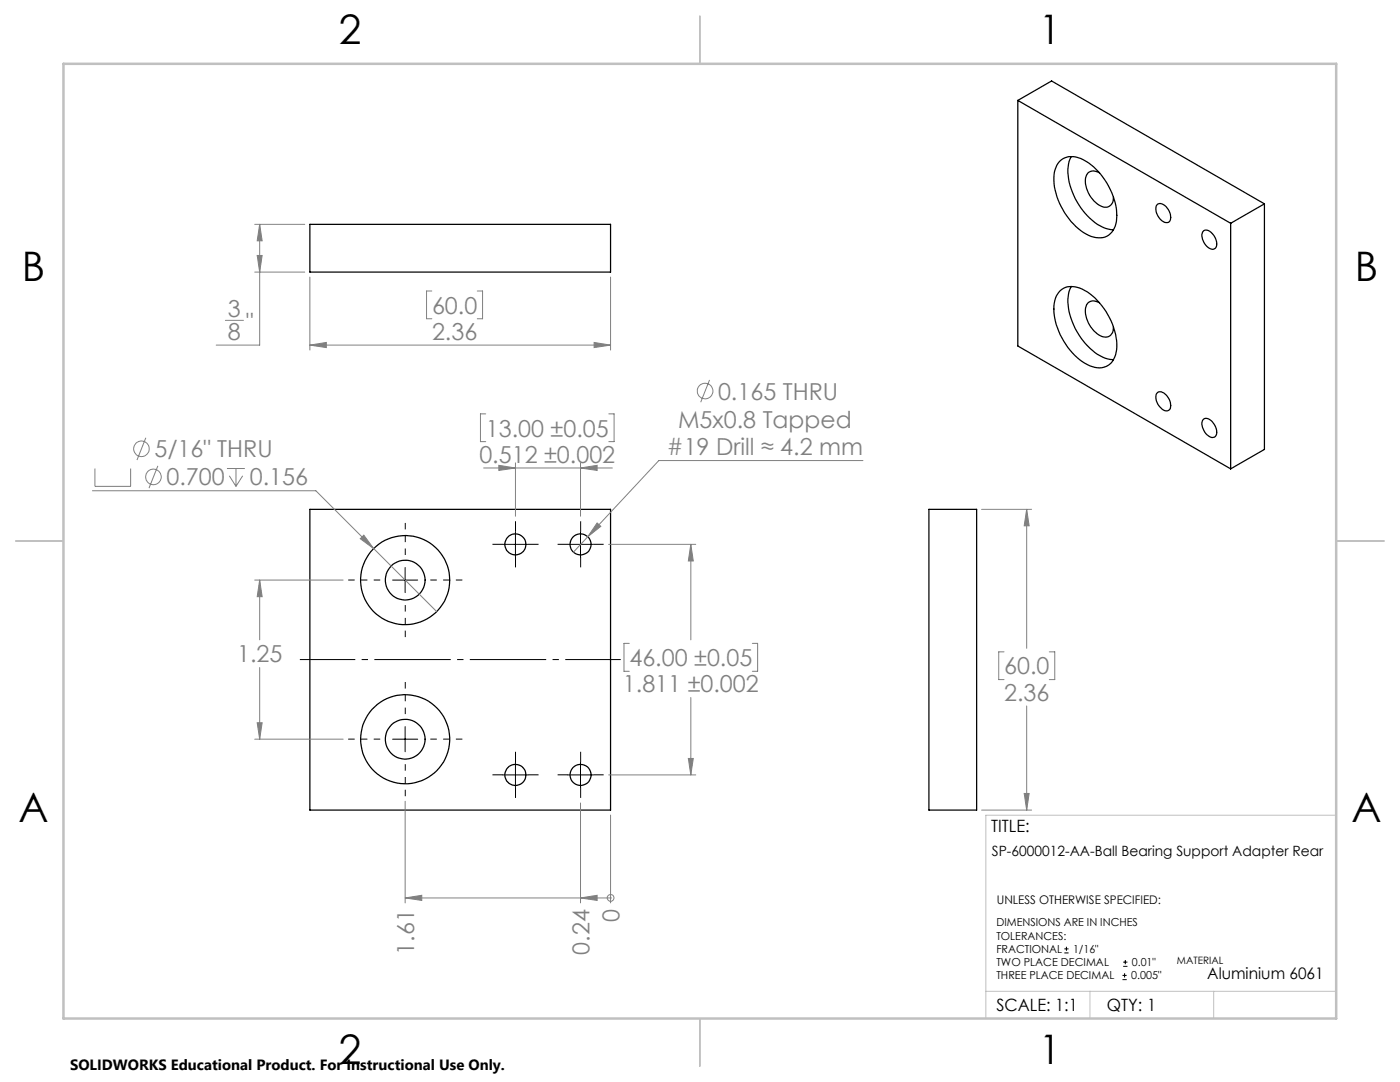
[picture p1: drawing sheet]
<svg xmlns="http://www.w3.org/2000/svg" width="279mm" height="216mm" viewBox="0 0 279 216" stroke-linecap="round" stroke-linejoin="round" font-family="sans-serif">
<g fill="none" stroke="#000" stroke-width=".25">
<path d="M203.1 20l42.5 24.6M203.1 20l6.8-3.8 42.4 24.5M203.1 20v49l42.5 24.6M211.5 32.2a4.1 4.1 0 0 1 5.2 0 13.6 13.6 0 0 1 6.1 11.9 3.5 3.5 0 0 1-5.1 3.1 13.3 13.3 0 0 1-7.3-12.3l.3-1.5zM213.8 31.3a8.7 8.7 0 0 0 .5 7.6 12.5 12.5 0 0 0 6.3 6.6l1.6 .4M219.4 34.5a1.75 1.75 0 0 0-2.1-.1 1.75 1.75 0 0 0-.7 1.9 5.8 5.8 0 0 0 3.7 5 1.7 1.7 0 0 0 1.9-2M61.8 44.8h60v9.5h-60zM211.6 58a4.4 4.4 0 0 1 5.4 .2 13.7 13.7 0 0 1 5.8 11.6 3.5 3.5 0 0 1-3.8 3.6 10.4 10.4 0 0 1-7.1-5.9 10 10 0 0 1-1.1-8.4zM213.8 57.2a8.7 8.7 0 0 0 .5 7.7 12.5 12.5 0 0 0 6.3 6.6l1.6 .3M230.9 40.9a1.57 1.57 0 0 1 2.3 .9 1.86 1.86 0 0 1 0 2.6 2.5 2.5 0 0 1-2.5-2.6v-.6zM240.3 46a1.96 1.96 0 0 1 2.2 1.4 1.74 1.74 0 0 1-.2 2.3 2.21 2.21 0 0 1-2.3-1.9l-.1-1 .1-.5zM245.6 44.6v49"/>
<path d="M252.3 40.7l-6.7 3.9M252.3 40.7v49l-6.7 3.9M219.4 60.4a1.75 1.75 0 0 0-2.1-.1 1.75 1.75 0 0 0-.7 1.9 5.7 5.7 0 0 0 3.7 5 1.65 1.65 0 0 0 1.9-1.9M230.9 78.4a1.21 1.21 0 0 1 1.8 .4 2.45 2.45 0 0 1 .6 3 1.33 1.33 0 0 1-1.8-.6 2.39 2.39 0 0 1-.6-2.8zM240.3 83.6a1.96 1.96 0 0 1 2.2 1.4 1.74 1.74 0 0 1-.2 2.2 2.3 2.3 0 0 1-2.3-1.9l-.1-.9 .1-.5zM61.8 101.6h60v60h-60zM185.4 101.6h9.5v60h-9.5z"/>
<circle cx="80.9" cy="115.7" r="8.9"/>
<circle cx="80.9" cy="115.8" r="4"/>
<circle cx="102.9" cy="108.6" r="2.1"/>
<circle cx="115.9" cy="108.6" r="2.1"/>
<circle cx="80.9" cy="147.5" r="8.9"/>
<circle cx="80.9" cy="147.5" r="4"/>
<circle cx="102.9" cy="154.6" r="2.1"/>
<circle cx="115.9" cy="154.6" r="2.1"/>
</g>
<g fill="none" stroke="#808080" stroke-width=".2">
<path d="M50.8 44.8h10M50.8 54.3h10M51.3 51h1l-.5 3.3zM51.8 44.8l.5 3.2h-1zM51.8 44.8v24.1h-8.7M61.8 55.3v14.5M86.2 58.1h-1.1v5.5h1.1M95.2 58.1h1.1v5.5h-1.1M121.8 55.3v14.5M45 63.9h3.6M61.8 68.9l3.3-.6v1.1zM61.8 68.9h60"/>
<path d="M118.6 68.3l3.2 .6-3.2 .5zM141.6 75.8l-1.8 4.5M18.5 97.9h44.5l24.1 24.1M18.9 93.5v3.5h7.2v-3.5M29.1 87.3l-1.8 4.5M31.5 93l-1.8 4.4M45.3 93.5h3.6M45.8 94.9l1.3 2.1M47.1 93.5v3.5M48.4 94.9l-1.3 2.1M96.5 93.4h25.7M96.9 82.6h-1v5.5h1"/>
<path d="M99.6 92.9l3.3 .5-3.3 .5zM102.9 92.4v10.6M115.9 93.4l3.3-.5v1zM115.9 92.4v10.6M121.5 82.6h1.1v5.5h-1.1M172.2 91.9h-40.7l-14.2 15.2M50.8 115.7h17.7M51.8 115.7l.5 3.4h-1zM51.8 115.7v12M71.9 107.5l.7-.7 2 2.7zM117.3 107.1l-2.9 3.1M119.2 104.4l.7 .6-2.6 2.1z"/>
<path d="M121.5 108.6h17.4M137.9 108.6l.5 3.3h-1zM137.9 108.6v19.1M195.9 101.6h10M204.9 101.6l.5 3.3h-1zM204.9 101.6v27.8M51.8 133.2v14.3M125.6 128.4h-1.1v5.5h1.1M137.9 139.2v15.4M150.1 128.4h1.1v5.5h-1.1M200.4 130.1h-1.1v5.5h1.1M209.4 130.1h1.1v5.5h-1.1"/>
<path d="M50.8 147.5h17.7M51.3 144.2h1l-.5 3.3zM80.9 159.9v20.3M121.5 154.6h17.4M137.4 151.3h1l-.5 3.3zM204.4 158.3h1l-.5 3.3zM204.9 140.9v20.7M80.9 179.2l3.3-.6v1.1zM80.9 179.2h40.9M115.9 179.2l3.3-.6v1.1zM115.9 160.2v20M121.8 179.2h.1"/>
<path d="M121.8 162.6v17.6M195.9 161.6h10"/>
<circle cx="140.7" cy="78" r="1.55"/>
<circle cx="28.2" cy="89.6" r="1.55"/>
<circle cx="30.6" cy="95.2" r="1.55"/>
<circle cx="121.9" cy="179.2" r=".68"/>
</g>
<g fill="none" stroke="#000" stroke-width=".2">
<path d="M78.4 115.7h5M80.9 113.2v5.1M100.4 108.6h5M102.9 106.1v5M113.3 108.6h5.1M115.9 106.1v5M78.4 147.5h5M80.9 145v5M100.4 154.6h5M102.9 152.1v5M113.3 154.6h5.1M115.9 152.1v5"/>
<path d="M212.4 190.1h.9M212.4 189.3h.9M212.8 188.9v.8M224 195.5h.9M224 194.6h.9M224.2 192.8h.8M224.2 192h.8M224.4 194.2v.9M224.6 191.6v.8"/>
</g>
<path d="M59.8 131.6h64.1" fill="none" stroke="#000" stroke-width=".2" stroke-dasharray="15.2 1.3 1.3 1.3" stroke-dashoffset="4.2" stroke-linecap="butt"/>
<path d="M80.9 110.7v-6.4M85.9 115.7h6.4M80.9 120.7v6.4M80.9 142.5v-6.4M80.9 152.5v6.4M85.9 147.5h6.4" fill="none" stroke="#000" stroke-width=".2" stroke-dasharray="15.2 1.3 1.3 1.3" stroke-dashoffset="14" stroke-linecap="butt"/>
<path d="M75.9 115.7h-6.4M75.9 147.5h-6.4" fill="none" stroke="#000" stroke-width=".2" stroke-dasharray="15.2 1.3 1.3 1.3" stroke-dashoffset="13.9" stroke-linecap="butt"/>
<g fill="none" stroke="#000" stroke-width=".2" stroke-dasharray="15.2 1.3 1.3 1.3" stroke-linecap="butt">
<path d="M100.4 108.6h-2.1M102.9 106.1v-2.1M102.9 111.1v2.1M105.4 108.6h2.1M113.4 108.6h-2.1M115.9 106.1v-2.1M115.9 111.1v2.1M118.4 108.6h2.1M100.4 154.6h-2.1M102.9 152.1v-2.1M102.9 157.1v2.1M105.4 154.6h2.1"/>
<path d="M113.4 154.6h-2.1M115.9 152.1v-2.1M115.9 157.1v2.1M118.4 154.6h2.1"/>
</g>
<path d="M266.7 162.7h-70v40.5M196.7 197.8h70M217.5 197.8v5.4M242.2 197.8v5.4" fill="none" stroke="#c0c0c0" stroke-width=".2"/>
<path d="M139.7 3.2v9.5M3.1 107.9h9.6M266.7 107.9h9.5M139.7 203.2v9.6" fill="none" stroke="#c0c0c0" stroke-width=".25"/>
<path d="M12.7 12.7h254v190.5h-254z" fill="none" stroke="#c0c0c0" stroke-width=".5"/>
<g fill="#808080">
<path d="M115.9 93.4l3.3-.5v1zM99.6 92.9l3.3 .5-3.3 .5z"/>
<path d="M51.3 144.2h1l-.5 3.3zM51.8 115.7l.5 3.4h-1zM137.9 108.6l.5 3.3h-1zM137.4 151.3h1l-.5 3.3zM119.2 104.4l-1.9 2.7 2.6-2.1zM72.6 106.8l-.7 .7 2.7 2zM204.9 101.6l.5 3.3h-1zM204.4 158.3h1l-.5 3.3zM51.8 44.8l.5 3.2h-1zM51.3 51h1l-.5 3.3zM61.8 68.9l3.3-.6v1.1zM118.6 68.3l3.2 .6-3.2 .5z"/>
<path d="M115.9 179.2l3.3-.6v1.1zM80.9 179.2l3.3-.6v1.1z"/>
</g>
<g font-size="8.1">
<text x="67.6" y="8.9">2</text>
<text x="207.3" y="8.9">1</text>
<text x="4.4" y="56.1">B</text>
<text x="270.4" y="56.1">B</text>
<text x="3.7" y="164.1">A</text>
<text x="269.7" y="164.1">A</text>
<text x="67.6" y="212.4">2</text>
<text x="207.3" y="212.4">1</text>
</g>
<g font-size="4.7" fill="#808080">
<text x="45.5" y="63.2">3</text>
<text x="49.1" y="65.8">&quot;</text>
<text x="86.2" y="62.6">60.0</text>
<text x="45.5" y="67.8">8</text>
<text x="86.2" y="67.8">2.36</text>
<text x="143.3" y="79.7">0.165 THRU</text>
<text x="97" y="87.1">13.00 ±0.05</text>
<text x="135.3" y="85.3">M5x0.8 Tapped</text>
<text x="30.8" y="91.2">5/16&quot; THRU</text>
<text x="95.7" y="92.3">0.512 ±0.002</text>
<text x="133.1" y="90.9">#19 Drill ≈ 4.2 mm</text>
<text x="33.2" y="96.9">0.700</text>
<text x="49.8" y="96.9">0.156</text>
<text x="47.3" y="132.2">1.25</text>
<text x="125.6" y="132.9">46.00 ±0.05</text>
<text x="200.4" y="134.6">60.0</text>
<text x="124.3" y="138.2">1.811 ±0.002</text>
<text x="200.4" y="139.8">2.36</text>
<text x="123.6" y="184" transform="rotate(-90 123.6 184)">0</text>
<text x="82.6" y="190.5" transform="rotate(-90 82.6 190.5)">1.61</text>
<text x="117.6" y="190.5" transform="rotate(-90 117.6 190.5)">0.24</text>
</g>
<g font-size="3.4">
<text x="197.8" y="166">TITLE:</text>
<text x="198.8" y="201.7">SCALE: 1:1</text>
<text x="220.9" y="201.7">QTY: 1</text>
</g>
<text font-size="3.2" x="240.9" y="195.4">Aluminium 6061</text>
<text font-size="3" x="14" y="213.5">SOLIDWORKS Educational Product. For Instructional Use Only.</text>
<text font-size="2.8" x="198" y="170.8">SP-6000012-AA-Ball Bearing Support Adapter Rear</text>
<text font-size="2.4" x="198.9" y="180.3">UNLESS OTHERWISE SPECIFIED:</text>
<g font-size="2.2">
<text x="198.8" y="184.8">DIMENSIONS ARE IN INCHES</text>
<text x="198.8" y="187.5">TOLERANCES:</text>
<text x="198.8" y="190.1">FRACTIONAL</text>
<text x="214.2" y="190.1">1/16&quot;</text>
<text x="198.8" y="195.4">THREE PLACE DECIMAL</text>
<text x="198.8" y="192.8">TWO PLACE DECIMAL</text>
<text x="225.8" y="195.4">0.005&quot;</text>
<text x="225.9" y="192.8">0.01&quot;</text>
</g>
<text font-size="2" x="234.9" y="192.4">MATERIAL</text>
</svg>
